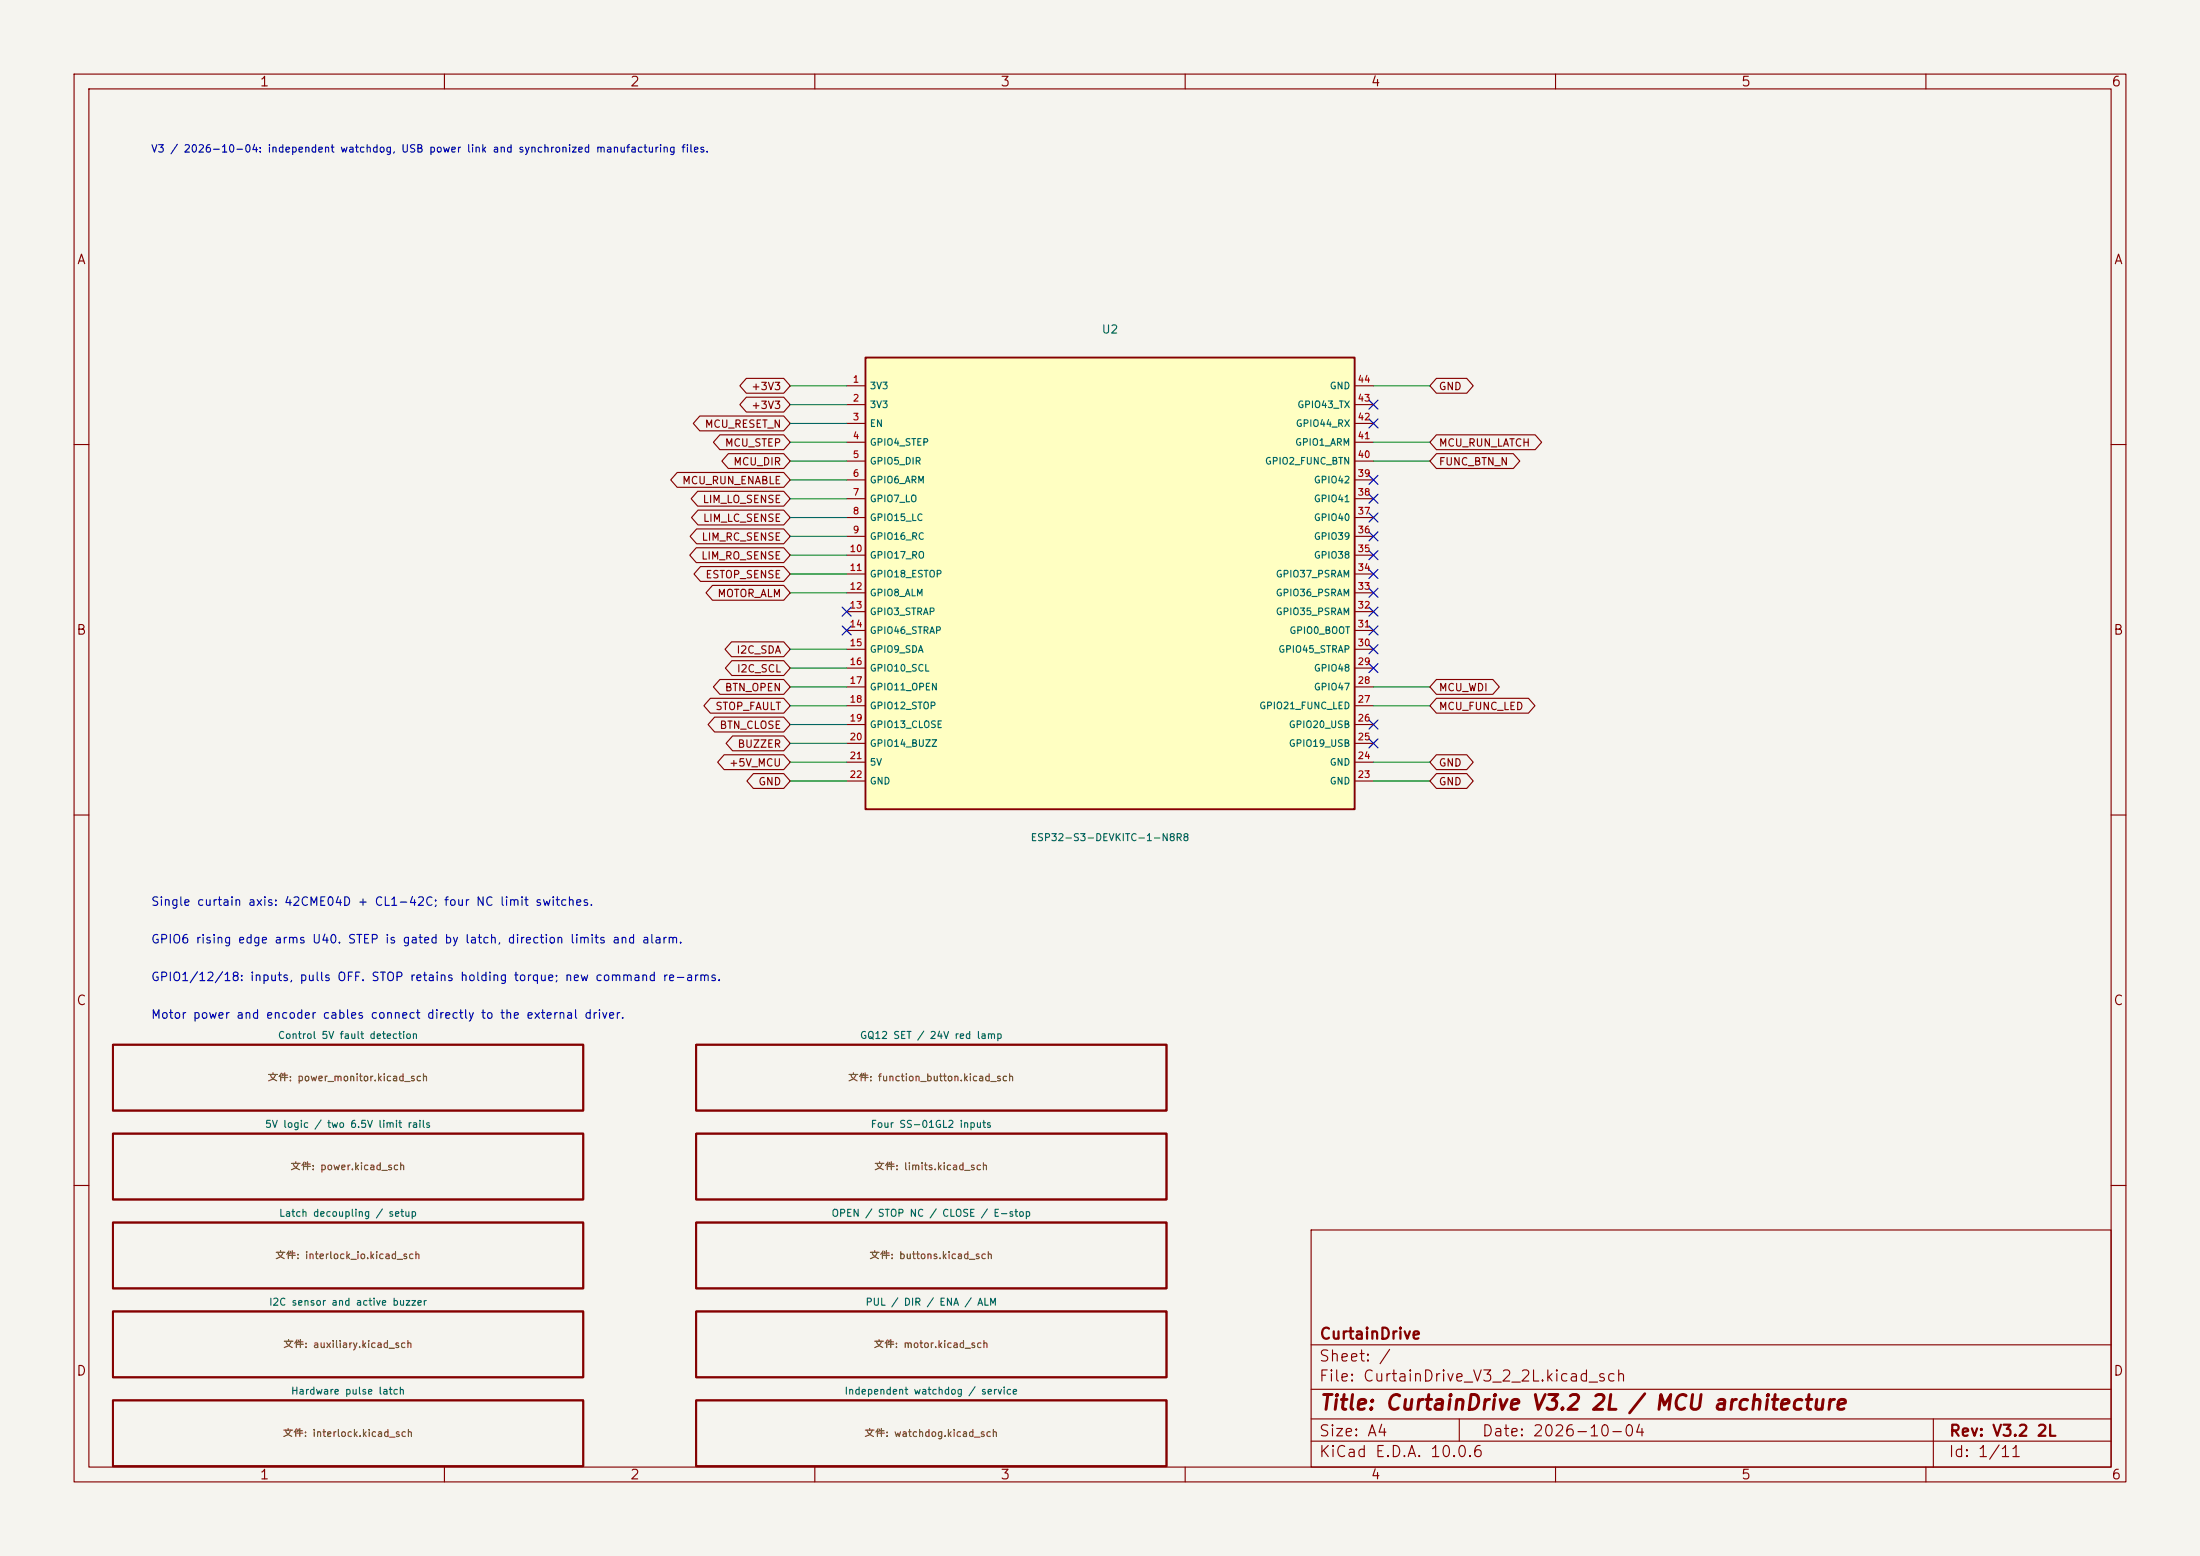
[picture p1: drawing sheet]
<svg xmlns="http://www.w3.org/2000/svg" width="297mm" height="210mm" viewBox="0 0 297 210" stroke-linecap="round" stroke-linejoin="round" font-family="sans-serif">
<path d="M0 0h297v210h-297z" fill="#f5f4ef" stroke="#f5f4ef" stroke-width=".14"/>
<g fill="none" stroke="#840000" stroke-width=".15">
<path d="M10 10h277v190h-277zM12 12h273v186h-273zM60 10v2M110 10v2M160 10v2M210 10v2M260 10v2M10 60h2M285 60h2M10 110h2M285 110h2M10 160h2"/>
<path d="M177 166h108v32h-108zM285 160h2M60 198v2M110 198v2M160 198v2M177 194.5h108M177 191.5h108M177 187.5h108M177 181.5h108M197 191.5v3M210 198v2M260 198v2"/>
<path d="M261 191.5v6.5"/>
</g>
<path d="M15.2 141h63.5v8.9h-63.5zM15.2 153h63.5v8.9h-63.5zM94 141h63.5v8.9h-63.5zM94 153h63.5v8.9h-63.5zM15.2 177h63.5v8.9h-63.5zM15.2 165h63.5v8.9h-63.5zM94 165h63.5v8.9h-63.5zM94 177h63.5v8.9h-63.5zM15.2 189h63.5v8.9h-63.5zM94 189h63.5v8.9h-63.5z" fill="none" stroke="#840000" stroke-width=".25"/>
<path d="M116.8 48.3h66.1v60.9h-66.1z" fill="#ffffc2"/>
<path d="M116.8 48.3h66.1v60.9h-66.1z" fill="none" stroke="#840000" stroke-width=".25"/>
<g fill="none" stroke="#840000" stroke-width=".15">
<path d="M94.5 56.1h11.3l.9 1.1-.9 1h-11.3l-.9-1zM97.2 58.7h8.6l.9 1-.9 1h-8.6l-.9-1zM100.8 51.1h5l.9 1-.9 1h-5l-.9-1zM100.8 53.6h5l.9 1-.9 1h-5l-.9-1zM114.3 52.1h2.5M114.3 54.6h2.5M114.3 57.2h2.5M114.3 59.7h2.5M182.9 52.1h2.5M182.9 54.6h2.5M182.9 57.2h2.5M182.9 59.7h2.5"/>
<path d="M193.9 58.7h13.4l.8 1-.8 1h-13.4l-.9-1zM193.9 51.1h4.1l.9 1-.9 1h-4.1l-.9-1zM91.4 63.8h14.4l.9 1-.9 1h-14.4l-.9-1zM94 73.9h11.8l.9 1-.9 1h-11.8l-.9-1zM94 71.4h11.8l.9 1-.9 1h-11.8l-.8-1zM94.2 66.3h11.6l.9 1-.9 1h-11.6l-.9-1zM94.2 68.8h11.6l.9 1.1-.9 1h-11.6l-.8-1zM94.6 76.5h11.2l.9 1-.9 1h-11.2l-.9-1zM96.2 79h9.6l.9 1-.9 1h-9.6l-.9-1zM98.3 61.2h7.5l.9 1-.9 1h-7.5l-.8-1zM114.3 62.2h2.5M114.3 64.8h2.5"/>
<path d="M114.3 67.3h2.5M114.3 69.9h2.5M114.3 72.4h2.5M114.3 74.9h2.5M114.3 77.5h2.5M182.9 62.2h2.5M182.9 64.8h2.5M182.9 67.3h2.5M182.9 69.9h2.5M182.9 72.4h2.5M182.9 74.9h2.5M182.9 77.5h2.5"/>
<path d="M193.9 61.2h10.4l.9 1-.9 1h-10.4l-.9-1zM95.9 94.2h9.9l.9 1.1-.9 1h-9.9l-.9-1zM96.5 96.8h9.3l.9 1-.9 1h-9.3l-.9-1zM97.2 91.7h8.6l.9 1-.9 1h-8.6l-.9-1zM98.8 86.6h7l.9 1-.9 1h-7l-.9-1zM98.8 89.2h7l.9 1-.9 1h-7l-.9-1zM98.9 99.3h6.9l.9 1-.9 1h-6.9l-.9-1zM114.3 80h2.5M114.3 82.6h2.5M114.3 85.1h2.5M114.3 87.6h2.5M114.3 90.2h2.5"/>
<path d="M114.3 92.7h2.5M114.3 95.3h2.5M114.3 97.8h2.5M182.9 80h2.5M182.9 82.6h2.5M182.9 85.1h2.5M182.9 87.6h2.5M182.9 90.2h2.5M182.9 92.7h2.5M182.9 95.3h2.5M182.9 97.8h2.5M193.9 94.2h12.4l.9 1.1-.9 1h-12.4l-.9-1z"/>
<path d="M193.9 91.7h7.6l.9 1-.9 1h-7.6l-.9-1zM97.8 101.9h8l.9 1-.9 1h-8l-.9-1zM101.7 104.4h4.1l.9 1-.9 1h-4.1l-.9-1zM114.3 100.3h2.5M114.3 102.9h2.5M114.3 105.4h2.5M182.9 100.3h2.5M182.9 102.9h2.5M182.9 105.4h2.5M193.9 101.9h4.1l.9 1-.9 1h-4.1l-.9-1zM193.9 104.4h4.1l.9 1-.9 1h-4.1l-.9-1z"/>
</g>
<g fill="none" stroke="#009600" stroke-width=".15">
<path d="M106.7 59.7h7.6M106.7 52.1h7.6M106.7 54.6h7.6M106.7 57.2h7.6M185.4 59.7h7.6M185.4 52.1h7.6M106.7 77.5h7.6M106.7 72.4h7.6M106.7 67.3h7.6M106.7 69.9h7.6M106.7 62.2h7.6M106.7 64.8h7.6"/>
<path d="M106.7 74.9h7.6M185.4 62.2h7.6M106.7 80h7.6M106.7 95.3h7.6M106.7 92.7h7.6M106.7 97.8h7.6M106.7 87.6h7.6M106.7 90.2h7.6M185.4 95.3h7.6M185.4 92.7h7.6M106.7 102.9h7.6M106.7 105.4h7.6"/>
<path d="M106.7 100.3h7.6M185.4 102.9h7.6M185.4 105.4h7.6"/>
</g>
<g fill="none" stroke="#000084" stroke-width=".15">
<path d="M184.8 56.5l1.2 1.3M184.8 54l1.2 1.2M186 56.5l-1.2 1.3M186 54l-1.2 1.2M184.8 76.9l1.2 1.2M184.8 71.8l1.2 1.2M184.8 64.2l1.2 1.2M184.8 66.7l1.2 1.2M184.8 69.2l1.2 1.3M184.8 74.3l1.2 1.2M184.8 79.4l1.2 1.2M186 76.9l-1.2 1.2"/>
<path d="M186 71.8l-1.2 1.2M186 64.2l-1.2 1.2M186 66.7l-1.2 1.2M186 69.2l-1.2 1.3M186 74.3l-1.2 1.2M186 79.4l-1.2 1.2M113.7 84.5l1.2 1.2M113.7 81.9l1.2 1.3M114.9 84.5l-1.2 1.2M114.9 81.9l-1.2 1.3M184.8 97.2l1.2 1.2M184.8 81.9l1.2 1.3"/>
<path d="M184.8 99.7l1.2 1.2M184.8 89.6l1.2 1.2M184.8 84.5l1.2 1.2M184.8 87l1.2 1.2M186 97.2l-1.2 1.2M186 81.9l-1.2 1.3M186 99.7l-1.2 1.2M186 89.6l-1.2 1.2M186 84.5l-1.2 1.2M186 87l-1.2 1.2"/>
</g>
<text font-size="2" fill="#840000" x="178" y="190.8">Title: CurtainDrive V3.2 2L / MCU architecture</text>
<g font-size="1.5" fill="#840000">
<text x="178" y="184.1">Sheet: /</text>
<text x="178" y="181.1">CurtainDrive</text>
<text x="178" y="186.8">File: CurtainDrive_V3_2_2L.kicad_sch</text>
<text x="178" y="197">KiCad E.D.A. 10.0.6</text>
<text x="178" y="194.2">Size: A4</text>
<text x="200" y="194.2">Date: 2026-10-04</text>
<text x="263" y="197">Id: 1/11</text>
<text x="263" y="194.2">Rev: V3.2 2L</text>
</g>
<g font-size="1.3" fill="#840000">
<text x="35" y="12">1</text>
<text x="85" y="12">2</text>
<text x="135" y="12">3</text>
<text x="185" y="12">4</text>
<text x="235" y="12">5</text>
<text x="285" y="12">6</text>
<text x="10.3" y="36">A</text>
<text x="285.3" y="36">A</text>
<text x="10.2" y="86">B</text>
<text x="285.2" y="86">B</text>
<text x="10.2" y="136">C</text>
<text x="285.2" y="136">C</text>
<text x="10.2" y="186">D</text>
<text x="285.2" y="186">D</text>
<text x="35" y="200">1</text>
<text x="85" y="200">2</text>
<text x="135" y="200">3</text>
<text x="185" y="200">4</text>
<text x="235" y="200">5</text>
<text x="285" y="200">6</text>
</g>
<g font-size="1.2" fill="#0000c2">
<text x="20.3" y="122.5">Single curtain axis: 42CME04D + CL1-42C; four NC limit switches.</text>
<text x="20.3" y="127.6">GPIO6 rising edge arms U40. STEP is gated by latch, direction limits and alarm.</text>
<text x="20.3" y="132.7">GPIO1/12/18: inputs, pulls OFF. STOP retains holding torque; new command re-arms.</text>
<text x="20.3" y="137.8">Motor power and encoder cables connect directly to the external driver.</text>
</g>
<text font-size="1.1" fill="#006464" x="148.6" y="45.3">U2</text>
<text font-size="1" fill="#0000c2" x="20.3" y="20.8">V3 / 2026-10-04: independent watchdog, USB power link and synchronized manufacturing files.</text>
<g font-size="1" fill="#840000">
<text x="101.4" y="52.9">+3V3</text>
<text x="194.2" y="52.9">GND</text>
<text x="95.1" y="58">MCU_RESET_N</text>
<text x="101.4" y="55.4">+3V3</text>
<text x="92" y="65.6">MCU_RUN_ENABLE</text>
<text x="97.8" y="60.5">MCU_STEP</text>
<text x="98.9" y="63.1">MCU_DIR</text>
<text x="194.2" y="60.5">MCU_RUN_LATCH</text>
<text x="194.2" y="63.1">FUNC_BTN_N</text>
<text x="94.8" y="68.1">LIM_LO_SENSE</text>
<text x="94.8" y="70.7">LIM_LC_SENSE</text>
<text x="94.6" y="75.8">LIM_RO_SENSE</text>
<text x="94.6" y="73.2">LIM_RC_SENSE</text>
<text x="95.2" y="78.3">ESTOP_SENSE</text>
<text x="96.8" y="80.8">MOTOR_ALM</text>
<text x="99.4" y="88.5">I2C_SDA</text>
<text x="97.8" y="93.5">BTN_OPEN</text>
<text x="99.4" y="91">I2C_SCL</text>
<text x="194.2" y="93.5">MCU_WDI</text>
<text x="96.5" y="96.1">STOP_FAULT</text>
<text x="97.1" y="98.6">BTN_CLOSE</text>
<text x="99.5" y="101.2">BUZZER</text>
<text x="194.2" y="96.1">MCU_FUNC_LED</text>
<text x="98.4" y="103.7">+5V_MCU</text>
<text x="102.3" y="106.2">GND</text>
<text x="194.2" y="103.7">GND</text>
<text x="194.2" y="106.2">GND</text>
</g>
<g font-size="1" fill="#006464">
<text x="139.1" y="113.7">ESP32-S3-DEVKITC-1-N8R8</text>
<text x="37.4" y="140.4">Control 5V fault detection</text>
<text x="116" y="140.4">GQ12 SET / 24V red lamp</text>
<text x="35.7" y="152.4">5V logic / two 6.5V limit rails</text>
<text x="117.5" y="152.4">Four SS-01GL2 inputs</text>
<text x="37.6" y="164.4">Latch decoupling / setup</text>
<text x="112.2" y="164.4">OPEN / STOP NC / CLOSE / E-stop</text>
<text x="36.2" y="176.4">I2C sensor and active buzzer</text>
<text x="116.8" y="176.4">PUL / DIR / ENA / ALM</text>
<text x="39.2" y="188.4">Hardware pulse latch</text>
<text x="113.9" y="188.4">Independent watchdog / service</text>
</g>
<g font-size="1" fill="#725600">
<text x="36.1" y="146.2">文件: power_monitor.kicad_sch</text>
<text x="114.4" y="146.2">文件: function_button.kicad_sch</text>
<text x="39.2" y="158.2">文件: power.kicad_sch</text>
<text x="118" y="158.2">文件: limits.kicad_sch</text>
<text x="37.1" y="170.2">文件: interlock_io.kicad_sch</text>
<text x="117.3" y="170.2">文件: buttons.kicad_sch</text>
<text x="38.2" y="182.2">文件: auxiliary.kicad_sch</text>
<text x="117.9" y="182.2">文件: motor.kicad_sch</text>
<text x="38.1" y="194.2">文件: interlock.kicad_sch</text>
<text x="116.6" y="194.2">文件: watchdog.kicad_sch</text>
</g>
<g font-size=".9" fill="#a90000">
<text x="115.1" y="51.9">1</text>
<text x="183.2" y="51.9">44</text>
<text x="115.1" y="54.4">2</text>
<text x="115.1" y="56.9">3</text>
<text x="115.1" y="59.5">4</text>
<text x="183.2" y="59.5">41</text>
<text x="183.2" y="56.9">42</text>
<text x="183.2" y="54.4">43</text>
<text x="115.1" y="62">5</text>
<text x="115.1" y="64.6">6</text>
<text x="183.2" y="64.6">39</text>
<text x="183.2" y="62">40</text>
<text x="115.1" y="67.1">7</text>
<text x="115.1" y="69.6">8</text>
<text x="183.2" y="69.6">37</text>
<text x="183.2" y="67.1">38</text>
<text x="114.6" y="74.7">10</text>
<text x="114.6" y="77.3">11</text>
<text x="115.1" y="72.2">9</text>
<text x="183.2" y="77.3">34</text>
<text x="183.2" y="74.7">35</text>
<text x="183.2" y="72.2">36</text>
<text x="114.6" y="79.8">12</text>
<text x="114.6" y="82.3">13</text>
<text x="183.2" y="82.3">32</text>
<text x="183.2" y="79.8">33</text>
<text x="114.6" y="84.9">14</text>
<text x="114.6" y="87.4">15</text>
<text x="114.6" y="90">16</text>
<text x="183.2" y="90">29</text>
<text x="183.2" y="87.4">30</text>
<text x="183.2" y="84.9">31</text>
<text x="114.6" y="92.5">17</text>
<text x="114.6" y="95">18</text>
<text x="183.2" y="95">27</text>
<text x="183.2" y="92.5">28</text>
<text x="114.6" y="97.6">19</text>
<text x="114.6" y="100.1">20</text>
<text x="183.2" y="100.1">25</text>
<text x="183.2" y="97.6">26</text>
<text x="114.6" y="102.7">21</text>
<text x="114.6" y="105.2">22</text>
<text x="183.2" y="105.2">23</text>
<text x="183.2" y="102.7">24</text>
</g>
<g font-size=".9" fill="#006464">
<text x="117.4" y="52.8">3V3</text>
<text x="179.4" y="52.8">GND</text>
<text x="117.4" y="55.3">3V3</text>
<text x="117.4" y="57.8">EN</text>
<text x="174.9" y="57.8">GPIO44_RX</text>
<text x="175.1" y="55.3">GPIO43_TX</text>
<text x="117.4" y="60.4">GPIO4_STEP</text>
<text x="117.4" y="62.9">GPIO5_DIR</text>
<text x="117.4" y="65.5">GPIO6_ARM</text>
<text x="170.7" y="62.9">GPIO2_FUNC_BTN</text>
<text x="174.8" y="60.4">GPIO1_ARM</text>
<text x="177.3" y="65.5">GPIO42</text>
<text x="117.4" y="68">GPIO7_LO</text>
<text x="117.4" y="70.5">GPIO15_LC</text>
<text x="177.3" y="70.5">GPIO40</text>
<text x="177.3" y="68">GPIO41</text>
<text x="117.4" y="73.1">GPIO16_RC</text>
<text x="117.4" y="75.6">GPIO17_RO</text>
<text x="177.3" y="75.6">GPIO38</text>
<text x="177.3" y="73.1">GPIO39</text>
<text x="117.4" y="78.2">GPIO18_ESTOP</text>
<text x="117.4" y="80.7">GPIO8_ALM</text>
<text x="117.4" y="83.2">GPIO3_STRAP</text>
<text x="172.2" y="83.2">GPIO35_PSRAM</text>
<text x="172.2" y="80.7">GPIO36_PSRAM</text>
<text x="172.2" y="78.2">GPIO37_PSRAM</text>
<text x="117.4" y="85.8">GPIO46_STRAP</text>
<text x="117.4" y="88.3">GPIO9_SDA</text>
<text x="172.5" y="88.3">GPIO45_STRAP</text>
<text x="174" y="85.8">GPIO0_BOOT</text>
<text x="117.4" y="90.9">GPIO10_SCL</text>
<text x="117.4" y="93.4">GPIO11_OPEN</text>
<text x="117.4" y="95.9">GPIO12_STOP</text>
<text x="169.9" y="95.9">GPIO21_FUNC_LED</text>
<text x="177.3" y="93.4">GPIO47</text>
<text x="177.3" y="90.9">GPIO48</text>
<text x="117.4" y="98.5">GPIO13_CLOSE</text>
<text x="117.4" y="101">GPIO14_BUZZ</text>
<text x="173.9" y="101">GPIO19_USB</text>
<text x="173.9" y="98.5">GPIO20_USB</text>
<text x="117.4" y="103.6">5V</text>
<text x="117.4" y="106.1">GND</text>
<text x="179.4" y="106.1">GND</text>
<text x="179.4" y="103.6">GND</text>
</g>
</svg>
